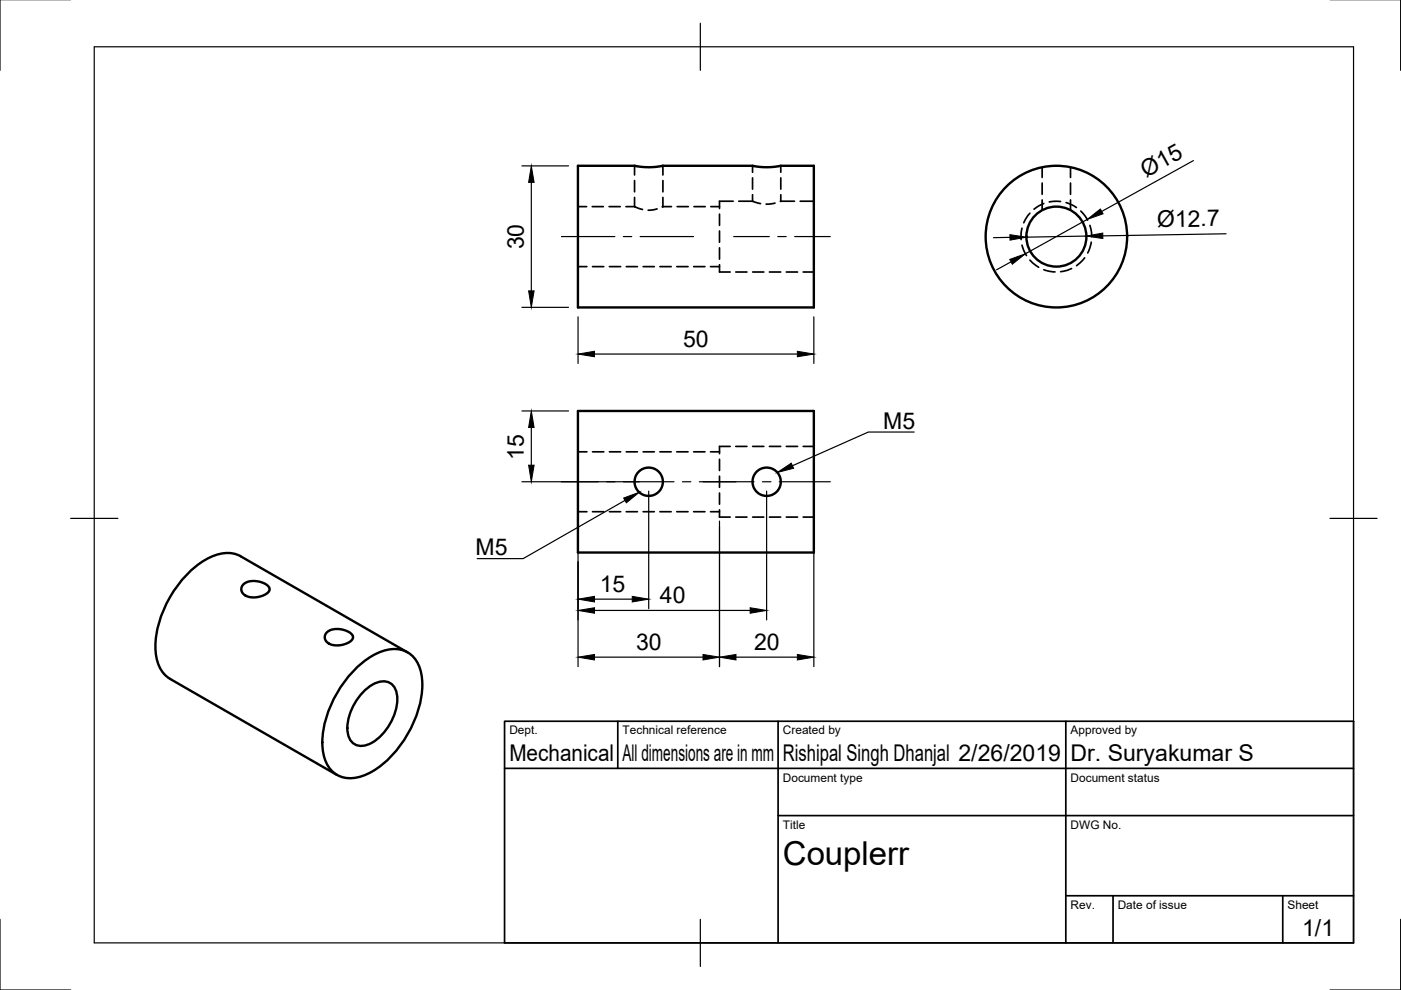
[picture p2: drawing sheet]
<svg xmlns="http://www.w3.org/2000/svg" width="297mm" height="210mm" viewBox="0 0 297 210" stroke-linecap="round" stroke-linejoin="round" font-family="sans-serif">
<!-- layer: Visible -->
<g fill="none" stroke="#000" stroke-width=".51">
<path d="M122.5 35.2h12.1l2.9 .3 3-.3h19.1l2.9 .3 3-.3h7.1v30h-50.1zM122.5 87.1h50.1v30.1h-50.1zM51.6 123.9l.5-.4 .8-.3 1.8 .1 1.3 .3 .7 .5 .4 .6v.4l-.7 .8-1 .5-1.2 .3-1.3-.1-1.1-.5-.6-.7v-.8zM69.3 134.1l.5-.4 .8-.3 2 .1 1 .3 .8 .5 .4 .5v.5l-.7 .8-1.1 .5-1.2 .2h-1.3l-.9-.4-.6-.8-.1-.7zM86.4 138.3l-35.4-20.4a6.9 6.9 0 0 0-6.3 .2 22.9 22.9 0 0 0-11.5 16.2 11.1 11.1 0 0 0 1.3 8.3l1.6 1.3 35.3 20.4M75.6 141.6a11.5 11.5 0 0 1 9-3.9 6.2 6.2 0 0 1 4.9 6.1 22.8 22.8 0 0 1-7.2 17.2 11.5 11.5 0 0 1-9 3.9 6.2 6.2 0 0 1-4.9-6.1 22.8 22.8 0 0 1 7.2-17.2zM77.4 146.3a5.3 5.3 0 0 1 4.7-1.8 3.4 3.4 0 0 1 2.1 3.7 11.4 11.4 0 0 1-6.1 9.6 2.97 2.97 0 0 1-4.4-2.5 11.4 11.4 0 0 1 3.7-9z"/>
<circle cx="224" cy="50.2" r="15"/>
<circle cx="224" cy="50.2" r="6.4"/>
<circle cx="137.5" cy="102.2" r="3"/>
<circle cx="162.5" cy="102.1" r="3"/>
</g>
<!-- layer: Hidden -->
<g fill="none" stroke="#000" stroke-width=".36">
<path d="M134.5 35.2v1.9M134.5 38.3v2.4M140.5 35.2v1.9M140.5 38.3v2.4M159.6 35.2v1.3M159.6 37.7v2.4M165.5 35.2v1.3M165.5 37.7v2.4M221 35.5v2.1M221 38.8v2.4M227 35.5v2.1M227 38.8v2.4"/>
<path d="M122.5 43.8h1.9M122.5 56.5h1.9M125.6 43.8h2.3M125.6 56.5h2.4M129.1 43.8h2.4M129.2 56.5h2.4M132.7 43.8h1.8M132.8 56.5h2.3M134.5 43.8l1.7 .6M134.5 41.9v1.9M136.4 56.5h2.3M139.3 44.3l-1.9 .3"/>
<path d="M139.9 56.5h2.4M140.5 43.8l-.1 .1M140.5 43.8h1.9M140.5 41.9v1.9M143.5 56.5h2.4M143.6 43.8h2.3M147.1 56.5h2.4M147.1 43.8h2.4M150.6 56.5h1.9M150.7 43.8h1.8M152.5 56.1v1.6h2.3M152.5 52.5v2.4"/>
<path d="M152.5 49v2.4M152.5 45.4v2.4M155.4 42.7h-2.9v1.5M156 57.7h2.4M156.6 42.7h3M159.6 42.7l1.6 .5M159.6 41.3v1.4M159.6 57.7h2.3M163.1 57.7h2.4M164.3 43.1l-1.9 .2M165.5 42.7h-.1M165.5 42.7h2.9"/>
<path d="M165.5 41.3v1.4M166.7 57.7h2.4M169.7 42.7h2.9M170.3 57.7h2.3M216.7 48.4l-.2 1v1.4M216.7 52l.4 1.2 .5 1M218.4 45.2l-1.3 2M218.4 55.2l1.8 1.5M221 42.4v2.2M221.3 43.2l-2.1 1.2M221.3 57.2l2.4 .5M224.9 42.7l-2.4 .1"/>
<path d="M226 43l2.2 1M227 42.4v2.2M227.2 56.9l-.9 .4-1.4 .3M229.2 44.8l.8 1 .6 .9M230 54.7l-1.8 1.6M231.1 47.8l.4 2.4M231.4 51.3l-.8 2.3M122.5 95.8h1.9M125.6 95.8h2.4M129.2 95.8h2.4M132.8 95.8h2.3M136.4 95.8h2.3"/>
<path d="M139.9 95.8h2.4M143.5 95.8h2.4M147.1 95.8h2.4M150.6 95.8h1.9M152.5 97.4v2.4M154.8 94.7h-2.3v1.5M156 94.7h2.4M159.6 94.7h2.3M163.1 94.7h2.4M166.7 94.7h2.4M170.3 94.7h2.3M122.5 108.5h1.9"/>
<path d="M125.6 108.5h2.4M129.2 108.5h2.4M132.8 108.5h2.3M136.4 108.5h2.3M139.9 108.5h2.4M143.5 108.5h2.4M147.1 108.5h2.4M150.6 108.5h1.9M152.5 108.1v1.5h2.3M152.5 104.5v2.4M152.5 101v2.3M156 109.6h2.4"/>
<path d="M159.6 109.6h2.3M163.1 109.6h2.4M166.7 109.6h2.4M170.3 109.6h2.3"/>
</g>
<!-- layer: Border -->
<path d="M0 -.1v15M297 -.1v15M20 9.9h267v190h-267zM148.5 4.9v10M15 109.9h10M282 109.9h10M0 194.9v15h15M148.5 194.9v10M297 194.9v15h-15" fill="none" stroke="#000" stroke-width=".25"/>
<!-- layer: TitleBlock -->
<path d="M107 152.9h180v47h-180zM131 152.9v10M165 152.9v47M226 152.9v47M107 162.9h180M165 172.9h122M226 189.9h61M236 189.9v10M272 189.9v10" fill="none" stroke="#000" stroke-width=".36"/>
<!-- layer: Dimensions -->
<g fill="none" stroke="#000" stroke-width=".25">
<path d="M110.7 35.2h9.8M112.6 38.7v23M253 34.1l-19.4 10.7M214.1 50.3l-3.5 .1M214.4 55.5l-3.1 1.7M230.3 50.1l-12.7 .2M230.5 46.5l-13.1 7.3M259.9 49.6l-26.1 .4M110.7 65.2h9.8M122.6 67.2v9.9M126 75.1h43.1M172.6 67.2v9.9"/>
<path d="M110.7 87.1h9.8M112.6 90.6v8M110.7 102.1h24.9M122.6 110.5v30.8M137.5 104.1v24.9M152.5 110.5v30.8M162.5 104.1v27.3M172.6 111.6v29.7M126 139.3h23.1M126 127h8M126 129.4h33M156 139.3h13.1"/>
</g>
<g fill="#000" stroke="#000" stroke-width=".21">
<path d="M112.6 35.2l.6 3.5h-1.1zM214.1 55l3.3-1.2-2.8 2.2zM214.1 49.8l3.5 .5-3.5 .6zM230.5 46.5l2.8-2.2 .6 1zM230.3 50.1l3.5-.7v1.2zM112.1 61.7h1.1l-.6 3.5zM122.6 75.1l3.4-.6v1.1zM169.1 74.5l3.5 .6-3.5 .5zM112.6 87.1l.6 3.5h-1.1zM112.1 98.6h1.1l-.6 3.5zM122.6 139.3l3.4-.5v1.1zM122.6 127l3.4-.6v1.2z"/>
<path d="M122.6 129.4l3.4-.5v1.1zM134 126.4l3.5 .6-3.5 .6zM149.1 138.8l3.4 .5-3.4 .6zM152.5 139.3l3.5-.5v1.1zM159 128.9l3.5 .5-3.5 .6zM169.1 138.8l3.5 .5-3.5 .6z"/>
</g>
<!-- layer: Center Lines -->
<g fill="none" stroke="#000" stroke-width=".25">
<path d="M119 50.2h11.4M132.2 50.2h1.7M135.7 50.2h11.3M155.6 50.2h7.5M164.9 50.2h1.8M168.5 50.2h7.5M119 102.1h7.8M128.6 102.1h1.8M132.2 102.1h10.7M144.7 102.1h1.8M148.3 102.1h11.6M161.6 102.1h1.8"/>
<path d="M165.2 102.1h10.8"/>
</g>
<!-- layer: Annotations -->
<path d="M164.8 100.2l3-2 .5 1.1zM132.2 105.6l3.4-1.2-2.8 2.2z" fill="#000" stroke="#000" stroke-width=".21"/>
<path d="M193.8 91.6h-9.7l-16.1 7.2M132.5 106.1l-21.6 12.3h-9.7" fill="none" stroke="#000" stroke-width=".25"/>
<text font-size="7" x="166" y="183.4">Couplerr</text>
<g font-size="4.9">
<text x="243" y="37.7" transform="rotate(-29 243 37.7)">Ø15</text>
<text x="111.1" y="52.9" transform="rotate(-90 111.1 52.9)">30</text>
<text x="245.3" y="48.2" transform="rotate(-1 245.3 48.2)">Ø12.7</text>
<text x="144.8" y="73.5">50</text>
<text x="187.2" y="90.9">M5</text>
<text x="111.1" y="97.5" transform="rotate(-90 111.1 97.5)">15</text>
<text x="100.8" y="117.7">M5</text>
<text x="127.2" y="125.5">15</text>
<text x="139.9" y="127.9">40</text>
<text x="134.9" y="137.8">30</text>
<text x="159.9" y="137.8">20</text>
<text x="108" y="161.4">Mechanical</text>
<text x="132" y="161.4">All dimensions are in mm</text>
<text x="166" y="161.4">Rishipal Singh Dhanjal 2/26/2019</text>
<text x="227" y="161.4">Dr. Suryakumar S</text>
<text x="276.1" y="198.6">1/1</text>
</g>
<g font-size="2.5">
<text x="108" y="155.7">Dept.</text>
<text x="132" y="155.7">Technical reference</text>
<text x="166" y="155.7">Created by</text>
<text x="227" y="155.7">Approved by</text>
<text x="166" y="165.7">Document type</text>
<text x="227" y="165.7">Document status</text>
<text x="166" y="175.7">Title</text>
<text x="227" y="175.7">DWG No.</text>
<text x="227" y="192.7">Rev.</text>
<text x="237" y="192.7">Date of issue</text>
<text x="273" y="192.7">Sheet</text>
</g>
</svg>
